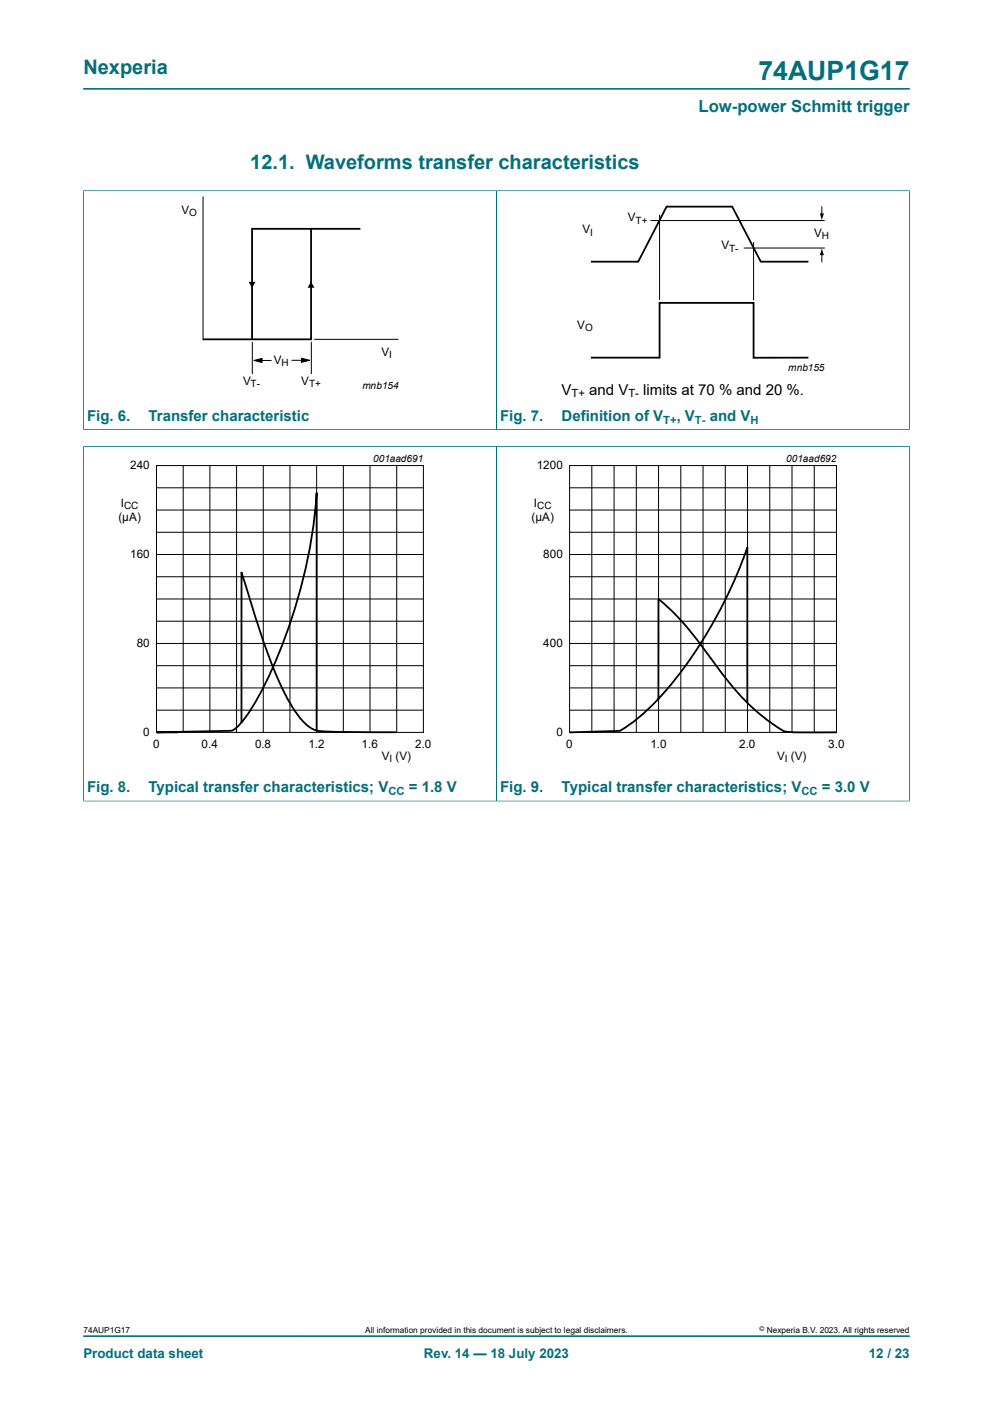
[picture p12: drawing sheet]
<svg xmlns="http://www.w3.org/2000/svg" width="210mm" height="297mm" viewBox="0 0 210 297" stroke-linecap="round" stroke-linejoin="round" font-family="sans-serif">
<path d="M17.6 18.8h174.8M17.6 40.4h174.8M17.6 40.3v50.7M105 40.4v50.5M192.4 40.3v50.7M17.6 90.9h174.8M17.6 94.4h174.8M17.6 94.3v75.2M105 94.4v75.1M192.4 94.3v75.2M17.6 169.5h174.8M17.6 282.6h174.8" fill="none" stroke="#036f7b" stroke-width=".21"/>
<g fill="none" stroke="#000" stroke-width=".21">
<path d="M42.9 41.6v30.2M137.6 46.7h36.8M139.5 45.4v18.1M157.3 52.5h17.1M159.4 51.2v12.3M173.8 43.7v1.7M173.8 53.7v1.7M53.4 72.3v6.8M53.7 76.3l1.7-.5v.9zM54.3 76.3h3.1M61.6 76.2h3.1M63.8 75.8l1.7 .4-1.7 .4z"/>
<path d="M65.8 72.3v6.8M66.5 71.8h17.8M33.1 98.5h56.4v56.4h-56.4zM38.7 98.5v56.4M44.4 98.5v56.4M50 98.5v56.4M55.7 98.5v56.4M61.3 98.5v56.4M67 98.5v56.4M72.6 98.5v56.4M78.3 98.5v56.4M83.9 98.5v56.4"/>
<path d="M120.5 98.5h56.4v56.4h-56.4zM125.2 98.5v56.4M129.9 98.5v56.4M134.6 98.5v56.4M139.3 98.5v56.4M144 98.5v56.4M148.7 98.5v56.4M153.4 98.5v56.4M158.1 98.5v56.4M162.8 98.5v56.4M167.5 98.5v56.4M172.2 98.5v56.4"/>
<path d="M33.1 107.9h56.4M33.1 117.3h56.4M33.1 103.2h56.4M33.1 112.6h56.4M120.5 107.9h56.4M120.5 117.3h56.4M120.5 103.2h56.4M120.5 112.6h56.4M33.1 126.7h56.4M33.1 136.1h56.4M33.1 122h56.4M33.1 131.4h56.4"/>
<path d="M120.5 126.7h56.4M120.5 136.1h56.4M120.5 122h56.4M120.5 131.4h56.4M33.1 145.5h56.4M33.1 140.8h56.4M33.1 150.2h56.4M120.5 145.5h56.4M120.5 140.8h56.4M120.5 150.2h56.4"/>
</g>
<path d="M52.6 59.6h1.4l-.7 1.3zM173.8 52.6l.4 1.4h-.8zM173.4 45.1h.8l-.4 1.5zM53.7 76.3l1.7-.5v.9zM63.8 75.8l1.7 .4-1.7 .4zM65.8 59.6l.7 1.3h-1.5z" fill="#000"/>
<g fill="none" stroke="#000" stroke-width=".38">
<path d="M65.8 48.4v23.4h-22.9M76.2 48.4h-22.9v23.4M125 55.4h10l6-11.7h13.8l6.1 11.7h10.1M125 75.7h14.5v-11.6h19.9v11.6h11.6M67 104.3a108.2 108.2 0 0 1-13.5 45.1 18.3 18.3 0 0 1-4 4.9l-.6 .3-15.8 .3M67 104.1v50.5M158 115.8v32.8M158.1 115.8a94.1 94.1 0 0 1-19.9 33.1 35.5 35.5 0 0 1-7.1 5.7M51.1 121.1l1.1 3.5a148 148 0 0 0 8.3 22.7 18.6 18.6 0 0 0 5.3 6.7 7 7 0 0 0 4.1 .8l13.8 .1M51.1 121v31.8M139.2 126.8v21.1M139.3 126.7a69.7 69.7 0 0 1 12.2 14.2 46.5 46.5 0 0 0 14.4 13.8 83.8 83.8 0 0 0 11.1 .2"/>
<path d="M37.6 154.9h-4.5M131.2 154.6l-10.7 .3"/>
</g>
<path d="M20.4 95.7h81.8v66.3h-81.8zM107.8 95.7h81.8v66.3h-81.8z" fill="none" stroke="#fff" stroke-width=".21"/>
<text font-size="5.6" fill="#036f7b" x="160.4" y="16.8">74AUP1G17</text>
<g font-size="4.2" fill="#036f7b">
<text x="17.6" y="15.6">Nexperia</text>
<text x="52.9" y="35.7">12.1. Waveforms transfer characteristics</text>
</g>
<text font-size="3.5" fill="#036f7b" x="147.7" y="23.7">Low-power Schmitt trigger</text>
<g font-size="3.2">
<text x="118.8" y="83.5">V</text>
<text x="124.6" y="83.5">and V</text>
<text x="136" y="83.5">limits at 70 % and 20 %.</text>
</g>
<g font-size="3.2" fill="#036f7b">
<text x="18.4" y="89">Fig. 6.</text>
<text x="31.4" y="89">Transfer characteristic</text>
<text x="105.8" y="89">Fig. 7.</text>
<text x="118.8" y="89">Definition of V</text>
<text x="143.1" y="89">, V</text>
<text x="150.1" y="89">and V</text>
<text x="18.4" y="167.6">Fig. 8.</text>
<text x="31.4" y="167.6">Typical transfer characteristics; V</text>
<text x="86.5" y="167.6">= 1.8 V</text>
<text x="105.8" y="167.6">Fig. 9.</text>
<text x="118.8" y="167.6">Typical transfer characteristics; V</text>
<text x="173.8" y="167.6">= 3.0 V</text>
</g>
<g font-size="2.8" fill="#036f7b">
<text x="17.6" y="287.2">Product data sheet</text>
<text x="89.7" y="287.2">Rev. 14 — 18 July 2023</text>
<text x="183.7" y="287.2">12 / 23</text>
</g>
<g font-size="2.5">
<text x="38.4" y="45.3">V</text>
<text x="132.8" y="46.8">V</text>
<text x="123.2" y="49.4">V</text>
<text x="152.6" y="52.7">V</text>
<text x="172.2" y="50.1">V</text>
<text x="122.1" y="69.5">V</text>
<text x="57.9" y="76.9">V</text>
<text x="80.7" y="75.2">V</text>
<text x="51.4" y="81.4">V</text>
<text x="63.7" y="81.4">V</text>
<text x="27.5" y="99.3">240</text>
<text x="113.5" y="99.3">1200</text>
<text x="25.5" y="107.2">I</text>
<text x="112.9" y="107.2">I</text>
<text x="25" y="110.2">(µA)</text>
<text x="112.4" y="110.2">(µA)</text>
<text x="27.5" y="118.1">160</text>
<text x="114.9" y="118.1">800</text>
<text x="28.9" y="136.9">80</text>
<text x="114.9" y="136.9">400</text>
<text x="30.3" y="155.8">0</text>
<text x="117.7" y="155.8">0</text>
<text x="32.4" y="158.3">0</text>
<text x="42.6" y="158.3">0.4</text>
<text x="53.9" y="158.3">0.8</text>
<text x="65.2" y="158.3">1.2</text>
<text x="76.5" y="158.3">1.6</text>
<text x="80.7" y="160.8">V (V)</text>
<text x="87.8" y="158.3">2.0</text>
<text x="119.8" y="158.3">0</text>
<text x="137.5" y="158.3">1.0</text>
<text x="156.3" y="158.3">2.0</text>
<text x="164.3" y="160.8">V (V)</text>
<text x="175.1" y="158.3">3.0</text>
</g>
<g font-size="2.4">
<text x="120.9" y="84.1">T+</text>
<text x="132.9" y="84.1">T-</text>
</g>
<g font-size="2.4" fill="#036f7b">
<text x="140.3" y="89.6">T+</text>
<text x="147" y="89.6">T-</text>
<text x="158.7" y="89.6">H</text>
<text x="82.1" y="168.2">CC</text>
<text x="169.5" y="168.2">CC</text>
</g>
<g font-size="2.1">
<text x="40" y="45.8">O</text>
<text x="134.4" y="47.3">T+</text>
<text x="124.8" y="49.9">I</text>
<text x="154.2" y="53.3">T-</text>
<text x="173.8" y="50.6">H</text>
<text x="123.7" y="70">O</text>
<text x="59.5" y="77.4">H</text>
<text x="82.3" y="75.7">I</text>
<text x="53" y="81.9">T-</text>
<text x="65.4" y="81.9">T+</text>
<text x="76.7" y="82.3">mnb154</text>
<text x="166.7" y="78.5">mnb155</text>
<text x="78.9" y="97.7">001aad691</text>
<text x="166.2" y="97.7">001aad692</text>
<text x="26.2" y="107.7">CC</text>
<text x="113.6" y="107.7">CC</text>
<text x="82.4" y="161.3">I</text>
<text x="166" y="161.3">I</text>
</g>
<g font-size="1.8">
<text x="17.6" y="282">74AUP1G17</text>
<text x="77.2" y="282">All information provided in this document is subject to legal disclaimers.</text>
<text x="162.2" y="282">Nexperia B.V. 2023. All rights reserved</text>
</g>
<text font-size="1.4" x="160.6" y="281.6">©</text>
</svg>
